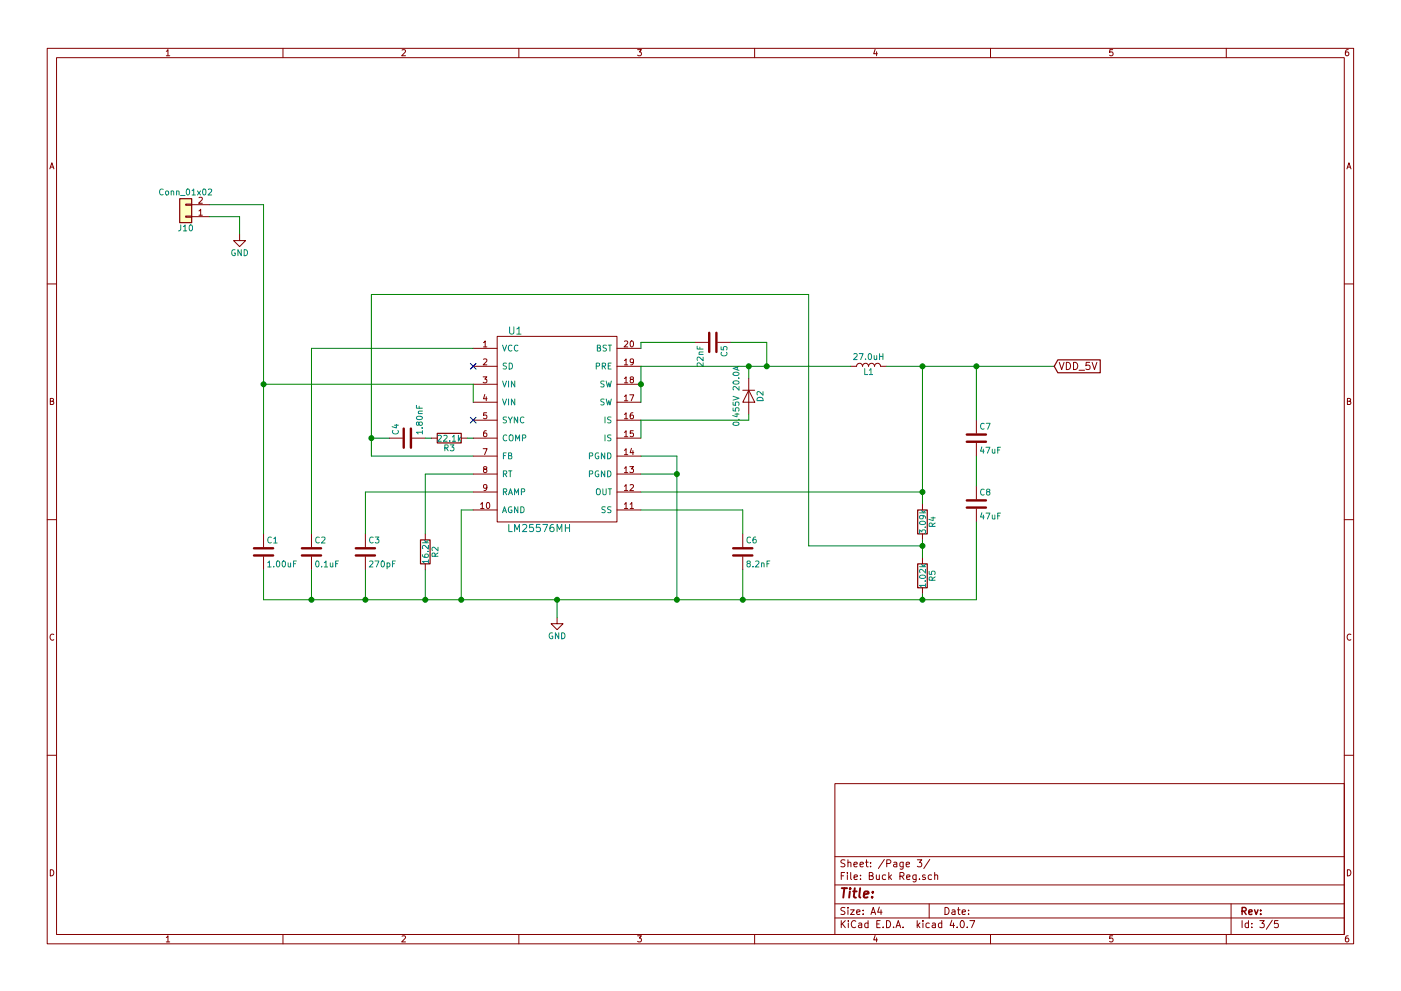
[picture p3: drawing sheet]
EESchema Schematic File Version 2
LIBS:power
LIBS:MAX13432EETD
LIBS:mounting_hole
LIBS:device
LIBS:transistors
LIBS:conn
LIBS:linear
LIBS:regul
LIBS:74xx
LIBS:cmos4000
LIBS:adc-dac
LIBS:memory
LIBS:xilinx
LIBS:microcontrollers
LIBS:dsp
LIBS:microchip
LIBS:analog_switches
LIBS:motorola
LIBS:texas
LIBS:intel
LIBS:audio
LIBS:interface
LIBS:digital-audio
LIBS:philips
LIBS:display
LIBS:cypress
LIBS:siliconi
LIBS:opto
LIBS:atmel
LIBS:contrib
LIBS:valves
LIBS:WIZnet_W5500_MagJack-cache
LIBS:lm25576mh
LIBS:BBB-Cape-cache
EELAYER 25 0
EELAYER END
$Descr A4 11693 8268
encoding utf-8
Sheet 3 5
Title ""
Date ""
Rev ""
Comp ""
Comment1 ""
Comment2 ""
Comment3 ""
Comment4 ""
$EndDescr
$Comp
L LM25576MH U1
U 1 1
P 4650 3600
F 0 "U1" H 4300 4450 60  0000 C CNN
F 1 "LM25576MH" H 4500 2800 60  0000 C CNN
F 2 "Housings_SSOP:HTSSOP-20-1EP_4.4x6.5mm_Pitch0.65mm_ThermalPad" H 4650 3100 60  0001 C CNN
F 3 "" H 4650 3100 60  0001 C CNN
	1    4650 3600
	1    0    0    -1  
$EndComp
$Comp
L GND #PWR011
U 1 1
P 4650 5150
F 0 "#PWR011" H 4650 4900 50  0001 C CNN
F 1 "GND" H 4650 5000 50  0000 C CNN
F 2 "" H 4650 5150 50  0001 C CNN
F 3 "" H 4650 5150 50  0001 C CNN
	1    4650 5150
	1    0    0    -1  
$EndComp
NoConn ~ 3950 3050
NoConn ~ 3950 3500
$Comp
L C C3
U 1 1
P 3050 4600
F 0 "C3" H 3075 4700 50  0000 L CNN
F 1 "270pF" H 3075 4500 50  0000 L CNN
F 2 "Capacitors_SMD:C_0805" H 3088 4450 50  0001 C CNN
F 3 "" H 3050 4600 50  0001 C CNN
	1    3050 4600
	1    0    0    -1  
$EndComp
$Comp
L C C5
U 1 1
P 5950 2850
F 0 "C5" H 5975 2950 50  0000 L CNN
F 1 "22nF" H 5975 2750 50  0000 L CNN
F 2 "Capacitors_SMD:C_0805" H 5988 2700 50  0001 C CNN
F 3 "" H 5950 2850 50  0001 C CNN
	1    5950 2850
	0    1    1    0   
$EndComp
$Comp
L C C2
U 1 1
P 2600 4600
F 0 "C2" H 2625 4700 50  0000 L CNN
F 1 "0.1uF" H 2625 4500 50  0000 L CNN
F 2 "Capacitors_SMD:C_0805" H 2638 4450 50  0001 C CNN
F 3 "" H 2600 4600 50  0001 C CNN
	1    2600 4600
	1    0    0    -1  
$EndComp
$Comp
L C C1
U 1 1
P 2200 4600
F 0 "C1" H 2225 4700 50  0000 L CNN
F 1 "1.00uF" H 2225 4500 50  0000 L CNN
F 2 "Capacitors_SMD:C_0805" H 2238 4450 50  0001 C CNN
F 3 "" H 2200 4600 50  0001 C CNN
	1    2200 4600
	1    0    0    -1  
$EndComp
$Comp
L R R2
U 1 1
P 3550 4600
F 0 "R2" V 3630 4600 50  0000 C CNN
F 1 "16.2k" V 3550 4600 50  0000 C CNN
F 2 "Resistors_SMD:R_0805" V 3480 4600 50  0001 C CNN
F 3 "" H 3550 4600 50  0001 C CNN
	1    3550 4600
	1    0    0    1   
$EndComp
$Comp
L C C6
U 1 1
P 6200 4600
F 0 "C6" H 6225 4700 50  0000 L CNN
F 1 "8.2nF" H 6225 4500 50  0000 L CNN
F 2 "Capacitors_SMD:C_0805" H 6238 4450 50  0001 C CNN
F 3 "" H 6200 4600 50  0001 C CNN
	1    6200 4600
	1    0    0    -1  
$EndComp
$Comp
L R R3
U 1 1
P 3750 3650
F 0 "R3" V 3830 3650 50  0000 C CNN
F 1 "22.1k" V 3750 3650 50  0000 C CNN
F 2 "Resistors_SMD:R_0805" V 3680 3650 50  0001 C CNN
F 3 "" H 3750 3650 50  0001 C CNN
	1    3750 3650
	0    1    1    0   
$EndComp
$Comp
L C C4
U 1 1
P 3400 3650
F 0 "C4" H 3425 3750 50  0000 L CNN
F 1 "1.80nF" H 3425 3550 50  0000 L CNN
F 2 "Capacitors_SMD:C_0805" H 3438 3500 50  0001 C CNN
F 3 "" H 3400 3650 50  0001 C CNN
	1    3400 3650
	0    -1   -1   0   
$EndComp
$Comp
L R R4
U 1 1
P 7700 4350
F 0 "R4" V 7780 4350 50  0000 C CNN
F 1 "3.09k" V 7700 4350 50  0000 C CNN
F 2 "Resistors_SMD:R_0805" V 7630 4350 50  0001 C CNN
F 3 "" H 7700 4350 50  0001 C CNN
	1    7700 4350
	1    0    0    1   
$EndComp
$Comp
L R R5
U 1 1
P 7700 4800
F 0 "R5" V 7780 4800 50  0000 C CNN
F 1 "1.02k" V 7700 4800 50  0000 C CNN
F 2 "Resistors_SMD:R_0805" V 7630 4800 50  0001 C CNN
F 3 "" H 7700 4800 50  0001 C CNN
	1    7700 4800
	1    0    0    1   
$EndComp
$Comp
L D D2
U 1 1
P 6250 3300
F 0 "D2" H 6250 3400 50  0000 C CNN
F 1 "0.455V 20.0A" H 6250 3200 50  0000 C CNN
F 2 "Diodes_SMD:D_0805" H 6250 3300 50  0001 C CNN
F 3 "" H 6250 3300 50  0001 C CNN
	1    6250 3300
	0    1    1    0   
$EndComp
$Comp
L L L1
U 1 1
P 7250 3050
F 0 "L1" V 7200 3050 50  0000 C CNN
F 1 "27.0uH" V 7325 3050 50  0000 C CNN
F 2 "Inductors_SMD:L_Wuerth_HCM-1240" H 7250 3050 50  0001 C CNN
F 3 "" H 7250 3050 50  0001 C CNN
F 4 "Wurth Electronics Inc. 7447709470" V 7250 3050 60  0001 C CNN "Name"
	1    7250 3050
	0    -1   -1   0   
$EndComp
$Comp
L C C7
U 1 1
P 8150 3650
F 0 "C7" H 8175 3750 50  0000 L CNN
F 1 "47uF" H 8175 3550 50  0000 L CNN
F 2 "Capacitors_SMD:C_0805" H 8188 3500 50  0001 C CNN
F 3 "" H 8150 3650 50  0001 C CNN
	1    8150 3650
	1    0    0    -1  
$EndComp
Wire Wire Line
	3950 4250 3850 4250
Wire Wire Line
	3850 4250 3850 5000
Wire Wire Line
	2200 5000 8150 5000
Wire Wire Line
	4650 5000 4650 5150
Wire Wire Line
	5350 3650 5350 3500
Wire Wire Line
	5350 3050 5350 3350
Wire Wire Line
	5350 3800 5650 3800
Wire Wire Line
	5650 3800 5650 5000
Connection ~ 4650 5000
Wire Wire Line
	5350 3950 5650 3950
Connection ~ 5650 3950
Wire Wire Line
	3050 5000 3050 4750
Connection ~ 3850 5000
Wire Wire Line
	3950 3350 3950 3200
Wire Wire Line
	3950 3200 2200 3200
Wire Wire Line
	2200 1700 2200 4450
Connection ~ 2200 3200
Wire Wire Line
	3950 2900 2600 2900
Wire Wire Line
	2600 2900 2600 4450
Wire Wire Line
	5350 4250 6200 4250
Wire Wire Line
	6200 4250 6200 4450
Wire Wire Line
	6200 5000 6200 4750
Connection ~ 5650 5000
Wire Wire Line
	2600 4750 2600 5000
Connection ~ 3050 5000
Wire Wire Line
	3950 4100 3050 4100
Wire Wire Line
	3050 4100 3050 4450
Wire Wire Line
	3950 3950 3550 3950
Wire Wire Line
	3550 3950 3550 4450
Wire Wire Line
	3550 4750 3550 5000
Connection ~ 3550 5000
Wire Wire Line
	5350 4100 7700 4100
Wire Wire Line
	2200 4750 2200 5000
Connection ~ 2600 5000
Wire Wire Line
	3950 3650 3900 3650
Wire Wire Line
	3600 3650 3550 3650
Wire Wire Line
	3100 3800 3950 3800
Wire Wire Line
	3100 2450 3100 3800
Wire Wire Line
	3100 3650 3250 3650
Wire Wire Line
	3100 2450 6750 2450
Connection ~ 3100 3650
Wire Wire Line
	7700 5000 7700 4950
Wire Wire Line
	6750 4550 7700 4550
Wire Wire Line
	7700 4500 7700 4650
Connection ~ 7700 4550
Wire Wire Line
	6750 2450 6750 4550
Wire Wire Line
	7700 3050 7700 4200
Connection ~ 5350 3200
Wire Wire Line
	5350 3050 7100 3050
Wire Wire Line
	5350 2900 5350 2850
Wire Wire Line
	5350 2850 5800 2850
Wire Wire Line
	5350 3500 6250 3500
Wire Wire Line
	6250 3500 6250 3450
Wire Wire Line
	6250 3050 6250 3150
Wire Wire Line
	6100 2850 6400 2850
Wire Wire Line
	6400 2850 6400 3050
Connection ~ 6250 3050
Connection ~ 6400 3050
Connection ~ 7700 4100
Wire Wire Line
	7400 3050 8800 3050
Connection ~ 7700 3050
Connection ~ 7700 5000
$Comp
L Conn_01x02 J10
U 1 1
P 1550 1800
F 0 "J10" H 1550 1900 50  0000 C CNN
F 1 "Conn_01x02" H 1550 1600 50  0000 C CNN
F 2 "Connectors_Phoenix:PhoenixContact_MC-G_02x3.50mm_Angled" H 1550 1800 50  0001 C CNN
F 3 "" H 1550 1800 50  0001 C CNN
	1    1550 1800
	-1   0    0    1   
$EndComp
Wire Wire Line
	1750 1700 2200 1700
Wire Wire Line
	1750 1800 2000 1800
Wire Wire Line
	2000 1800 2000 1950
$Comp
L GND #PWR012
U 1 1
P 2000 1950
F 0 "#PWR012" H 2000 1700 50  0001 C CNN
F 1 "GND" H 2000 1800 50  0000 C CNN
F 2 "" H 2000 1950 50  0001 C CNN
F 3 "" H 2000 1950 50  0001 C CNN
	1    2000 1950
	1    0    0    -1  
$EndComp
Connection ~ 8150 3050
Text GLabel 8800 3050 2    60   Input ~ 0
VDD_5V
$Comp
L C C8
U 1 1
P 8150 4200
F 0 "C8" H 8175 4300 50  0000 L CNN
F 1 "47uF" H 8175 4100 50  0000 L CNN
F 2 "Capacitors_SMD:C_0805" H 8188 4050 50  0001 C CNN
F 3 "" H 8150 4200 50  0001 C CNN
	1    8150 4200
	1    0    0    -1  
$EndComp
Wire Wire Line
	8150 3500 8150 3050
Wire Wire Line
	8150 3800 8150 4050
Wire Wire Line
	8150 5000 8150 4350
Connection ~ 6200 5000
$EndSCHEMATC
